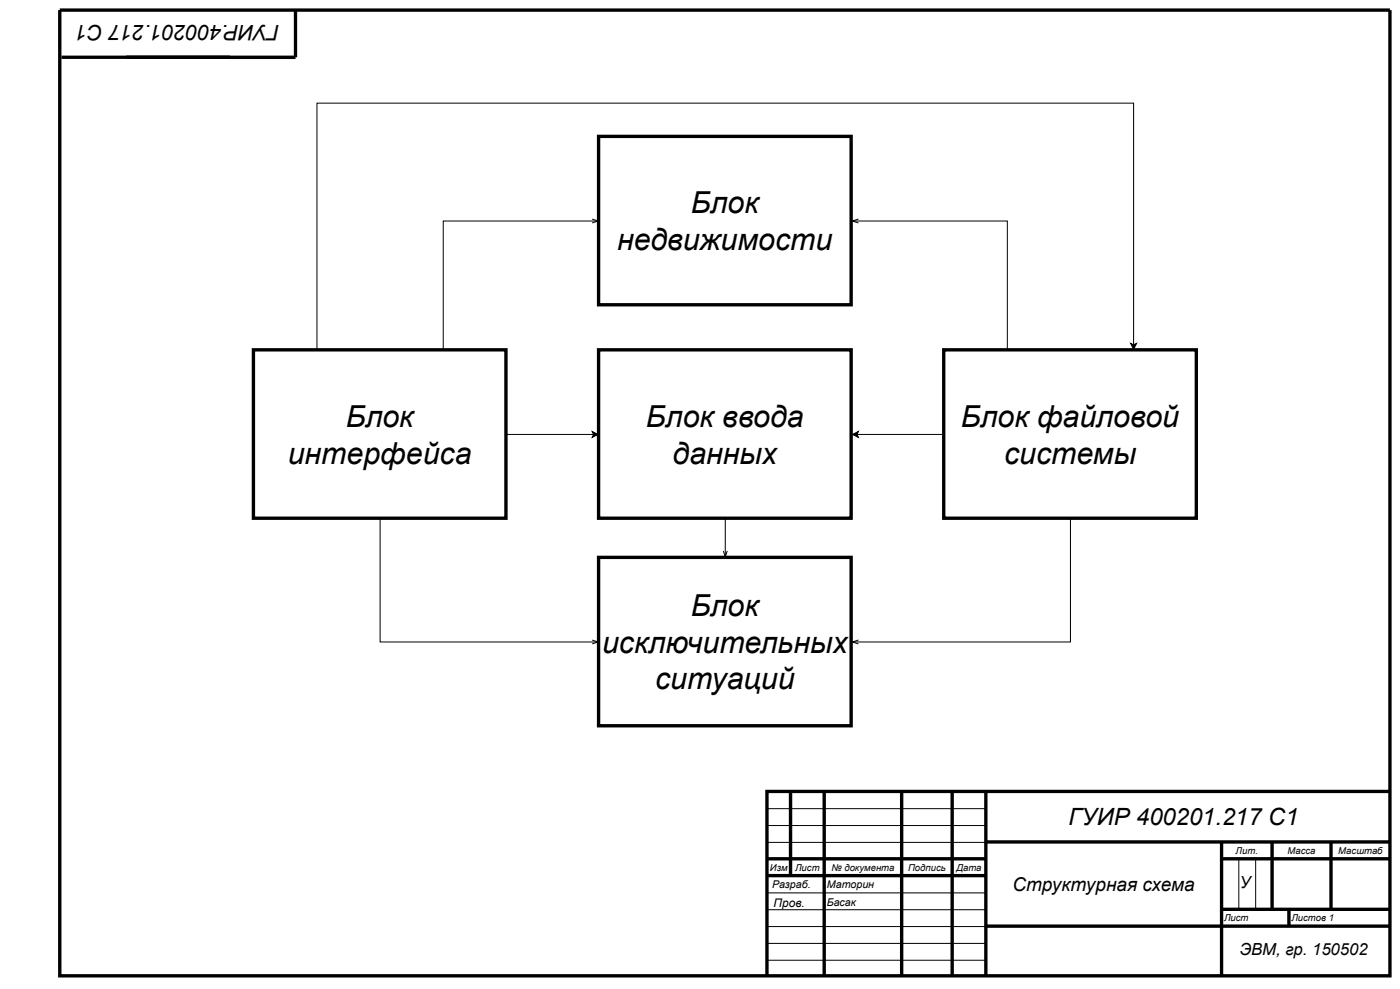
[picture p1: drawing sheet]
<svg xmlns="http://www.w3.org/2000/svg" width="422mm" height="298mm" viewBox="0 0 422 298" stroke-linecap="round" stroke-linejoin="round" font-family="sans-serif">
<g fill="none" stroke="#000" stroke-width="1" stroke-linecap="butt">
<path d="M18 3h400.5v290.8h-400.5zM89 3.3v13.9h-70.5M238 238.3v25.3M248.2 238.3v55.8M271.5 238.3v55.8M286.7 238.3v55.8M296.8 238.3v55.8M418.5 238.3h-187.6v55.8M230.9 258.6h65.9M296.8 253.5h121.5M367.8 253.5v40.6M367.8 258.6h50.5"/>
<path d="M383 253.5v20.3M400.8 253.5v20.3M230.9 263.6h65.9M296.8 278.8h121.5M367.8 273.8h50.5M388.1 273.8v5"/>
</g>
<path d="M69.3 17.6h19.6h-19.6M231.1 243.5h65.9M231.1 248.6h65.9M231.1 253.6h65.9M373 258.7v15.2M378.1 258.7v15.2M231.1 268.8h65.9M231.1 273.9h65.9M231.1 279h65.9M231.1 284h65.9M231.1 289.1h65.9" fill="none" stroke="#000" stroke-width=".3"/>
<path d="M284.2 105.3h76v50.7h-76z" fill="#fff"/>
<path d="M284.2 105.3h76v50.7h-76z" fill="none" stroke="#000" stroke-width="1" stroke-linecap="butt"/>
<path d="M180.2 167.8h76.1v50.7h-76.1z" fill="#fff"/>
<path d="M180.2 167.8h76.1v50.7h-76.1z" fill="none" stroke="#000" stroke-width="1" stroke-linecap="butt"/>
<path d="M76.3 105.3h76.1v50.7h-76.1z" fill="#fff"/>
<path d="M76.3 105.3h76.1v50.7h-76.1z" fill="none" stroke="#000" stroke-width="1" stroke-linecap="butt"/>
<path d="M180.2 41.1h76.1v50.7h-76.1z" fill="#fff"/>
<path d="M180.2 41.1h76.1v50.7h-76.1z" fill="none" stroke="#000" stroke-width="1" stroke-linecap="butt"/>
<path d="M178.3 66l1.8 .5-1.8 .6M179.8 66.5h-46.3v39M257 66.5h46.3v39M258.5 66l-1.8 .5 1.8 .6M256.7 130.8l1.8-.9-.5 .9 .5 .9zM258 130.8h26.3M114.5 156.2v37.1h65.3M218.4 156.2v11.2M322.3 156.2v37.1h-65.3M217.8 165.9l.6 1.8 .6-1.8M178.3 192.7l1.8 .6-1.8 .6M258.5 192.7l-1.8 .6 1.8 .6" fill="none" stroke="#000" stroke-width=".3"/>
<path d="M256.7 130.8l1.8-.9-.5 .9 .5 .9z" fill="#000"/>
<path d="M180.2 105.3h76.1v50.7h-76.1z" fill="#fff"/>
<path d="M180.2 105.3h76.1v50.7h-76.1z" fill="none" stroke="#000" stroke-width="1" stroke-linecap="butt"/>
<path d="M340.4 103.4l.9 .4 .9-.4-.9 1.8zM341.3 103.8v-72.7h-245.9v74.4M152.5 130.8h26.2M178.3 129.9l1.8 .9-1.8 .9 .4-.9z" fill="none" stroke="#000" stroke-width=".3"/>
<path d="M340.4 103.4l.9 .4 .9-.4-.9 1.8zM178.3 129.9l1.8 .9-1.8 .9 .4-.9z" fill="#000"/>
<path d="M.4 .3h420.8v296.5h-420.8z" fill="none" stroke="#fff" stroke-width=".3"/>
<g font-size="9.1">
<text x="208" y="64.1">Блок</text>
<text x="185.9" y="75.3">недвижимости</text>
<text x="104.1" y="128.5">Блок</text>
<text x="194.5" y="128.5">Блок ввода</text>
<text x="289.3" y="128.5">Блок файловой</text>
<text x="86.6" y="139.7">интерфейса</text>
<text x="202.5" y="139.7">данных</text>
<text x="302.3" y="139.7">системы</text>
<text x="208" y="185.6">Блок</text>
<text x="181.3" y="196.5">исключительных</text>
<text x="197.2" y="207.4">ситуаций</text>
</g>
<text font-size="7.2" x="321.8" y="248.4">ГУИР 400201.217 С1</text>
<text font-size="6.4" x="84.2" y="7.6" transform="rotate(180 84.2 7.6)">ГУИР.400201.217 С1</text>
<text font-size="5.7" x="304.9" y="268.2">Структурная схема</text>
<g font-size="5">
<text x="373.3" y="267.4">У</text>
<text x="373.3" y="287.5">ЭВМ, гр. 150502</text>
</g>
<text font-size="3.6" x="232.9" y="273">Пров.</text>
<g font-size="3.2">
<text x="232.5" y="267.4">Разраб.</text>
<text x="248.9" y="267.4">Маторин</text>
<text x="248.9" y="272.8">Басак</text>
</g>
<g font-size="2.9">
<text x="372.1" y="257">Лит.</text>
<text x="387.7" y="257">Масса</text>
<text x="403" y="257">Масштаб</text>
<text x="231.8" y="262.1">Изм</text>
<text x="239.4" y="262.1">Лист</text>
<text x="250.4" y="262.1">№ документа</text>
<text x="273.4" y="262.1">Подпись</text>
<text x="288" y="262.1">Дата</text>
<text x="368.6" y="277.3">Лист</text>
<text x="388.9" y="277.3">Листов 1</text>
</g>
</svg>
